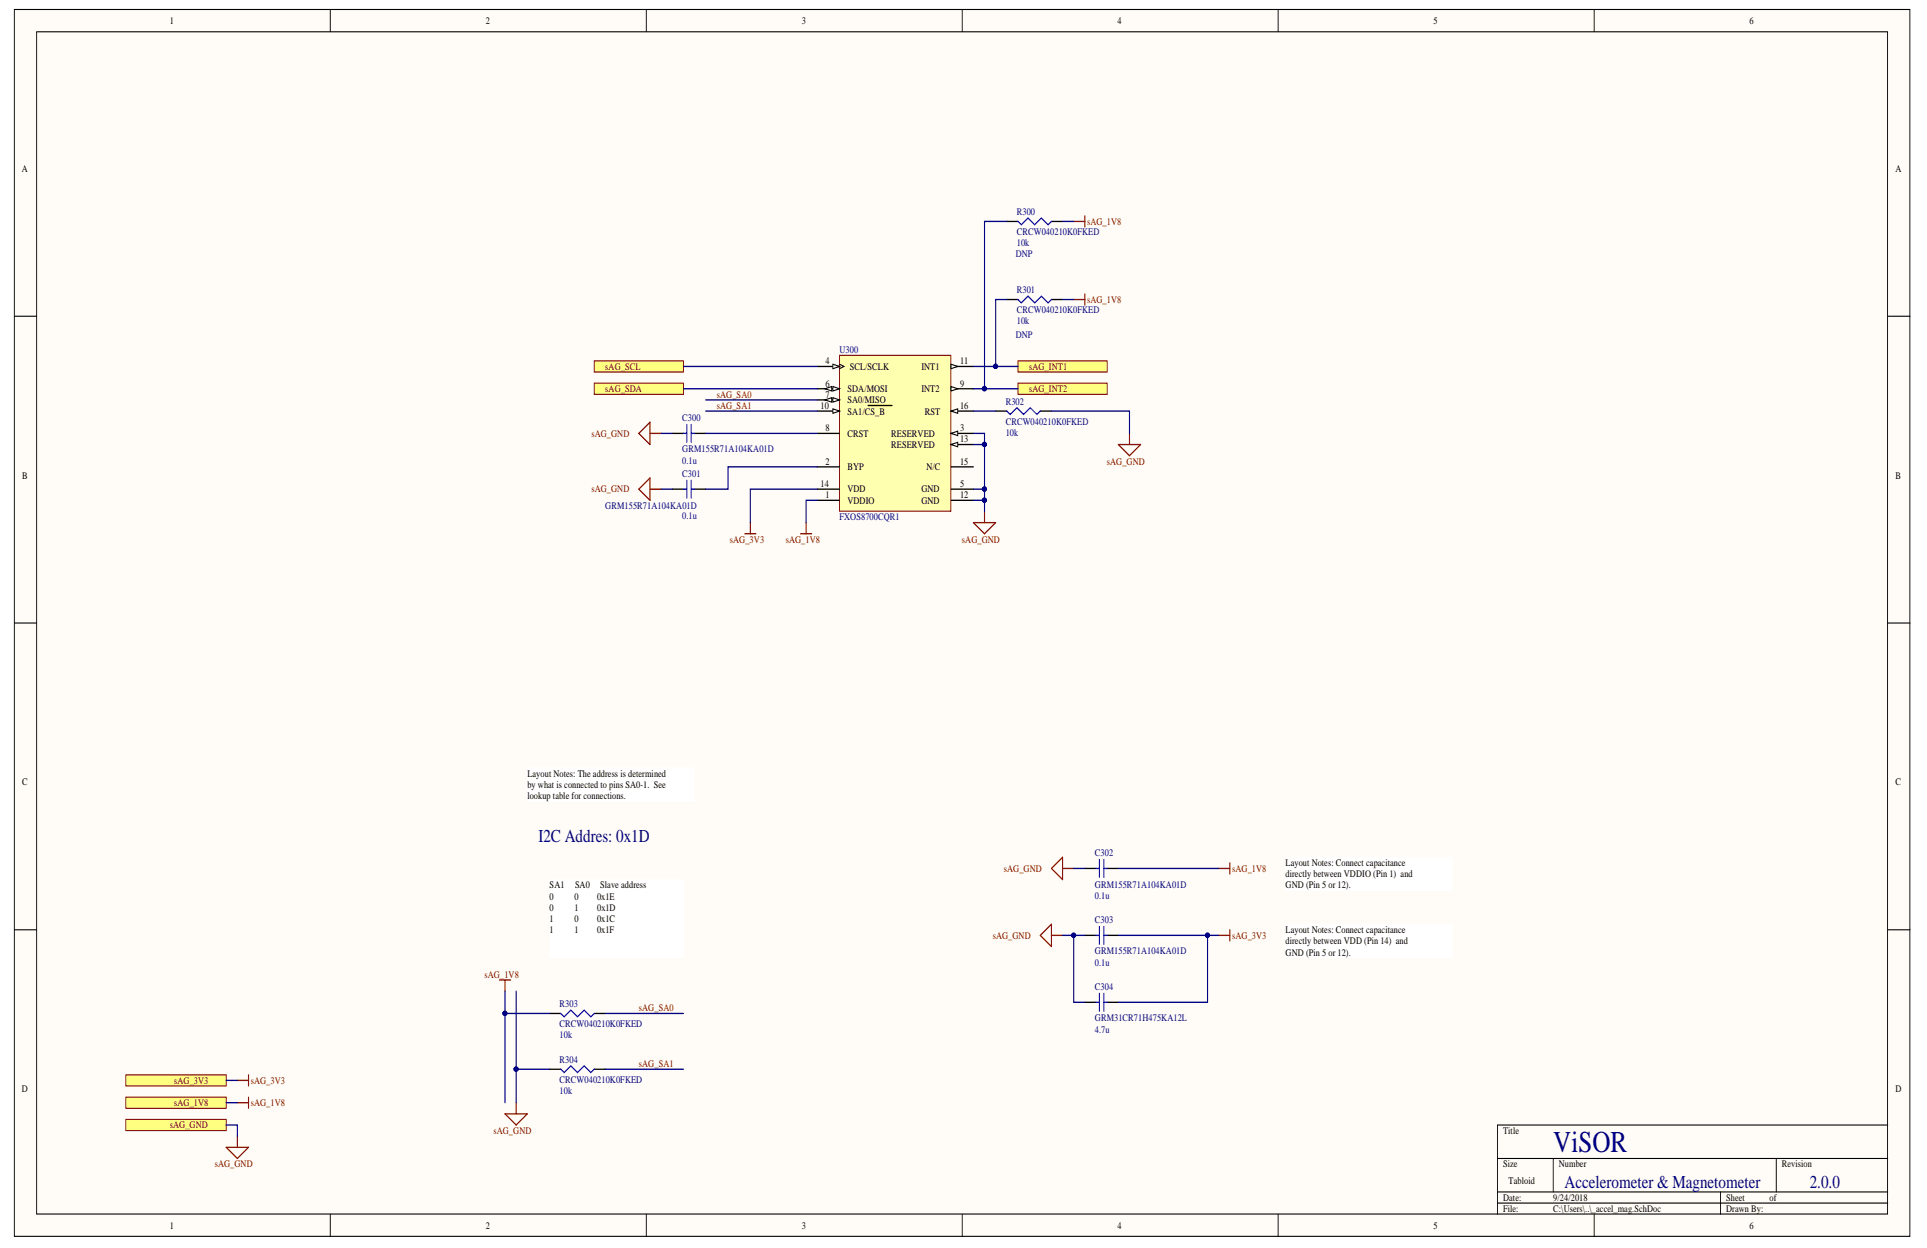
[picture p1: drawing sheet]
<svg xmlns="http://www.w3.org/2000/svg" width="431mm" height="279mm" viewBox="0 0 431 279" stroke-linecap="round" stroke-linejoin="round" font-family="sans-serif">
<g fill="#fffcf8" stroke="#000" stroke-width=".22">
<path d="M3.2 2.1h424.4v274.7h-424.4z"/>
<path d="M8.2 7.1h414.4v264.7h-414.4z"/>
</g>
<g fill="none" stroke="#000" stroke-width=".22">
<path d="M73.9 2.1v5M144.7 2.1v5M215.4 2.1v5M286.2 2.1v5M356.9 2.1v5M3.2 70.8h5M422.7 70.8h5M3.2 139.5h5M422.7 139.5h5M3.2 208.2h5M422.7 208.2h5M335.3 259.4h87.4"/>
<path d="M347.8 259.4v7.5M397.7 259.4v7.5M422.7 251.9h-87.4v19.9M73.9 271.8v5M144.7 271.8v5M215.4 271.8v5M286.2 271.8v5M335.3 266.9h87.4M335.3 269.3h87.4M356.9 271.8v5M385.2 266.9v4.9"/>
</g>
<path d="M50.6 256.9h5l-2.5 2.5zM53.1 254.4v2.5" fill="none" stroke="#800000" stroke-width=".27"/>
<path d="M28.2 250.6h22.4v2.5h-22.4z" fill-rule="evenodd" fill="#ffff80" stroke="#800000" stroke-width=".22"/>
<path d="M53.1 241.9h2.5M55.6 240.6v2.5" fill="none" stroke="#800000" stroke-width=".27"/>
<path d="M28.2 240.6h22.4v2.5h-22.4z" fill-rule="evenodd" fill="#ffff80" stroke="#800000" stroke-width=".22"/>
<path d="M53.1 246.9h2.5M55.6 245.6v2.5" fill="none" stroke="#800000" stroke-width=".27"/>
<path d="M28.2 245.6h22.4v2.5h-22.4z" fill-rule="evenodd" fill="#ffff80" stroke="#800000" stroke-width=".22"/>
<g fill="none" stroke="#000080" stroke-width=".27">
<path d="M240.4 194.4h2.5M250.4 194.4h22.5M237.9 209.4h2.5M242.9 209.4h-2.5v15h2.5M250.4 209.4h22.5M270.4 209.4v15h-20M113.1 221.9v25M113.1 226.9h10M115.6 221.9v25M115.6 239.4h7.5M135.5 226.9h17.5M135.5 239.4h17.5"/>
<path d="M50.6 251.9h2.5v2.5M50.6 241.9h2.5M50.6 246.9h2.5"/>
</g>
<path d="M237.9 194.4h2.5M237.9 191.9v5l-2.5-2.5zM272.9 194.4h2.5M275.4 193.2v2.5M111.8 219.4h2.5M113.1 219.4v2.5M235.4 209.4h2.5M235.4 206.9v5l-2.5-2.5zM272.9 209.4h2.5M275.4 208.2v2.5M113.1 249.4h5l-2.5 2.5zM115.6 246.9v2.5" fill="none" stroke="#800000" stroke-width=".27"/>
<g fill="#fff" stroke="#fff" stroke-width=".22">
<path d="M118.1 171.9h37.4v7.5h-37.4z"/>
<path d="M123.1 196.9h29.9v17.5h-29.9z"/>
<path d="M287.8 191.9h37.4v7.5h-37.4z"/>
<path d="M287.8 206.9h37.4v7.5h-37.4z"/>
</g>
<path d="M242.9 194.4h2.5M247.9 194.4h2.5M242.9 209.4h2.5M247.9 209.4h2.5M123.1 226.9h2.5M123.1 239.4h2.5M133 226.9h2.5M133 239.4h2.5M242.9 224.4h2.5M247.9 224.4h2.5" fill="none" stroke="#000" stroke-width=".27"/>
<g fill="none" stroke="#00f" stroke-width=".27">
<path d="M245.4 194.4h.7M246.1 192.4v4M247.1 192.4v4M247.1 194.4h.8M245.4 209.4h.7M246.1 207.4v4M247.1 207.4v4M247.1 209.4h.8M125.6 226.9l.7 .7 1.5-1.5 1.5 1.5 1.5-1.5 1.5 1.5 .7-.7M125.6 239.4l.7 .7 1.5-1.5 1.5 1.5 1.5-1.5 1.5 1.5 .7-.7M245.4 224.4h.7M246.1 222.4v4"/>
<path d="M247.1 222.4v4M247.1 224.4h.8"/>
</g>
<g fill="#000080" stroke="#000080" stroke-width=".22">
<circle cx="113" cy="226.9" r=".47"/>
<circle cx="115.5" cy="239.4" r=".47"/>
<circle cx="240.4" cy="209.4" r=".47"/>
<circle cx="270.3" cy="209.4" r=".47"/>
</g>
<g fill="#ffff80" stroke="#800000" stroke-width=".22">
<path d="M133 85.8h20v2.5h-20z" fill-rule="evenodd"/>
<path d="M133 80.8h20v2.5h-20z" fill-rule="evenodd"/>
<path d="M227.9 85.8h20v2.5h-20z" fill-rule="evenodd"/>
<path d="M227.9 80.8h20v2.5h-20z" fill-rule="evenodd"/>
</g>
<path d="M188 79.5h24.9v35h-24.9z" fill="#ffffb0" stroke="#800000" stroke-width=".22"/>
<path d="M183 92h5M183 112h5" fill="none" stroke="#000" stroke-width=".27"/>
<path d="M186.5 91.5l1.5 .5-1.5 .5z" fill="#fffcf8"/>
<path d="M186.5 91.5l1.5 .5-1.5 .5z" fill="none" stroke="#000" stroke-width=".22"/>
<path d="M194.4 90.8h5.3M212.9 82h5" fill="none" stroke="#000" stroke-width=".27"/>
<path d="M212.9 81.5l1.5 .5-1.5 .5z" fill="#fffcf8"/>
<path d="M212.9 81.5l1.5 .5-1.5 .5z" fill="none" stroke="#000" stroke-width=".22"/>
<path d="M212.9 99.5h5M212.9 112h5" fill="none" stroke="#000" stroke-width=".27"/>
<path d="M212.9 99.5l1.5-.5v1z" fill="#fffcf8"/>
<path d="M212.9 99.5l1.5-.5v1z" fill="none" stroke="#000" stroke-width=".22"/>
<path d="M212.9 92h5M183 109.5h5M212.9 104.5h5" fill="none" stroke="#000" stroke-width=".27"/>
<path d="M212.9 92l1.5-.5v1z" fill="#fffcf8"/>
<path d="M212.9 92l1.5-.5v1z" fill="none" stroke="#000" stroke-width=".22"/>
<path d="M212.9 97h5M183 104.5h5" fill="none" stroke="#000" stroke-width=".27"/>
<path d="M212.9 97l1.5-.5v1z" fill="#fffcf8"/>
<path d="M188 81.5l1 .5-1 .5M212.9 97l1.5-.5v1z" fill="none" stroke="#000" stroke-width=".22"/>
<path d="M183 82h5" fill="none" stroke="#000" stroke-width=".27"/>
<path d="M186.5 81.5l1.5 .5-1.5 .5z" fill="#fffcf8"/>
<path d="M186.5 81.5l1.5 .5-1.5 .5z" fill="none" stroke="#000" stroke-width=".22"/>
<path d="M183 87h5M212.9 109.5h5" fill="none" stroke="#000" stroke-width=".27"/>
<path d="M186.5 86.5l1.5 .5-1.5 .5z" fill="#fffcf8"/>
<path d="M186.5 86.5l1.5 .5-1.5 .5z" fill="none" stroke="#000" stroke-width=".22"/>
<path d="M184.7 87l1.5-.5v1z" fill="#fffcf8"/>
<path d="M184.7 87l1.5-.5v1z" fill="none" stroke="#000" stroke-width=".22"/>
<path d="M183 89.5h5" fill="none" stroke="#000" stroke-width=".27"/>
<path d="M186.5 89l1.5 .5-1.5 .5z" fill="#fffcf8"/>
<path d="M186.5 89l1.5 .5-1.5 .5z" fill="none" stroke="#000" stroke-width=".22"/>
<path d="M184.7 89.5l1.5-.5v1z" fill="#fffcf8"/>
<path d="M184.7 89.5l1.5-.5v1z" fill="none" stroke="#000" stroke-width=".22"/>
<path d="M183 97h5M212.9 87h5" fill="none" stroke="#000" stroke-width=".27"/>
<path d="M212.9 86.5l1.5 .5-1.5 .5z" fill="#fffcf8"/>
<path d="M212.9 86.5l1.5 .5-1.5 .5z" fill="none" stroke="#000" stroke-width=".22"/>
<path d="M225.4 49.6h2.5M235.4 49.6h2.5M225.4 67.1h2.5M235.4 67.1h2.5M150.5 97h2.5M155.5 97h2.5M222.9 92h2.5M232.9 92h2.5M150.5 109.5h2.5M155.5 109.5h2.5" fill="none" stroke="#000" stroke-width=".27"/>
<path d="M227.9 49.6l.8 .7 1.5-1.5 1.5 1.5 1.5-1.5 1.5 1.5 .7-.7M227.9 67.1l.8 .7 1.5-1.5 1.5 1.5 1.5-1.5 1.5 1.5 .7-.7M153 97h.8M153.8 95v4M154.8 95v4M154.8 97h.7M225.4 92l.8 .8 1.5-1.5 1.5 1.5 1.5-1.5 1.5 1.5 .7-.8M153 109.5h.8M153.8 107.5v4M154.8 107.5v4M154.8 109.5h.7" fill="none" stroke="#00f" stroke-width=".27"/>
<g fill="none" stroke="#800000" stroke-width=".27">
<path d="M240.4 49.6h2.5M242.9 48.3v2.5M240.4 67.1h2.5M242.9 65.8v2.5M145.5 94.5v5l-2.5-2.5zM145.5 97h2.5M250.4 99.5h5l-2.5 2.5zM252.9 97v2.5M145.5 107v5l-2.5-2.5zM145.5 109.5h2.5M166.7 119.5h2.5M168 117v2.5"/>
<path d="M179.2 119.5h2.5M180.5 117v2.5M217.9 117h5l-2.5 2.5zM220.4 114.5v2.5"/>
</g>
<g fill="none" stroke="#000080" stroke-width=".27">
<path d="M225.4 49.6h-5v37.4M237.9 49.6h2.5M225.4 67.1h-2.5v14.9M237.9 67.1h2.5M148 97h2.5M153 82h30M153 87h30M158 89.5h25M158 92h25M158 97h25M217.9 97h2.5v15h-2.5M217.9 82h10"/>
<path d="M217.9 87h10M217.9 92h5M217.9 99.5h2.5M235.4 92h17.5v5M148 109.5h2.5M183 104.5h-20v5h-5M183 109.5h-15v7.5M183 112h-2.5v5M217.9 109.5h2.5M220.4 112v2.5"/>
</g>
<g fill="#000080" stroke="#000080" stroke-width=".22">
<circle cx="220.4" cy="99.5" r=".47"/>
<circle cx="220.4" cy="109.5" r=".47"/>
<circle cx="220.4" cy="112" r=".47"/>
<circle cx="222.9" cy="82" r=".47"/>
<circle cx="220.4" cy="87" r=".47"/>
</g>
<text font-size="6.8" fill="#000080" x="347.8" y="257.9">ViSOR</text>
<g font-size="4.1" fill="#000080">
<text x="120.6" y="188.6">I2C Addres: 0x1D</text>
<text x="350.3" y="266">Accelerometer &amp; Magnetometer</text>
<text x="405.2" y="266">2.0.0</text>
</g>
<g font-size="2.2">
<text x="38" y="5.4">1</text>
<text x="108.7" y="5.4">2</text>
<text x="179.5" y="5.4">3</text>
<text x="250.2" y="5.4">4</text>
<text x="321" y="5.4">5</text>
<text x="391.7" y="5.4">6</text>
<text x="4.9" y="38.5">A</text>
<text x="424.4" y="38.5">A</text>
<text x="184.8" y="81.6">4</text>
<text x="190.2" y="82.8">SCL/SCLK</text>
<text x="206.3" y="82.8">INT1</text>
<text x="215" y="81.6">11</text>
<text x="184.8" y="86.5">6</text>
<text x="184.8" y="89">7</text>
<text x="189.7" y="87.8">SDA/MOSI</text>
<text x="206.3" y="87.8">INT2</text>
<text x="215" y="86.5">9</text>
<text x="183.7" y="91.5">10</text>
<text x="189.7" y="92.8">SA1/CS_B</text>
<text x="189.7" y="90.3">SA0/MISO</text>
<text x="207.1" y="92.8">RST</text>
<text x="215" y="91.5">16</text>
<text x="184.8" y="96.5">8</text>
<text x="189.7" y="97.8">CRST</text>
<text x="199.5" y="100.3">RESERVED</text>
<text x="199.5" y="97.8">RESERVED</text>
<text x="215" y="99.1">13</text>
<text x="215" y="96.5">3</text>
<text x="4.9" y="107.2">B</text>
<text x="184.8" y="104">2</text>
<text x="189.7" y="105.3">BYP</text>
<text x="207.4" y="105.3">N/C</text>
<text x="215" y="104">15</text>
<text x="424.4" y="107.2">B</text>
<text x="183.7" y="109">14</text>
<text x="184.8" y="111.5">1</text>
<text x="189.7" y="112.8">VDDIO</text>
<text x="189.7" y="110.3">VDD</text>
<text x="206.3" y="112.8">GND</text>
<text x="206.3" y="110.3">GND</text>
<text x="215" y="111.5">12</text>
<text x="215" y="109">5</text>
<text x="118.1" y="173.9">Layout Notes: The address is determined</text>
<text x="4.9" y="175.8">C</text>
<text x="118.1" y="176.5">by what is connected to pins SA0-1. See</text>
<text x="118.1" y="179">lookup table for connections.</text>
<text x="424.4" y="175.8">C</text>
<text x="287.8" y="193.9">Layout Notes: Connect capacitance</text>
<text x="287.8" y="196.4">directly between VDDIO (Pin 1) and</text>
<text x="123.1" y="198.9">SA1</text>
<text x="123.1" y="201.4">0</text>
<text x="123.1" y="203.9">0</text>
<text x="128.6" y="201.4">0</text>
<text x="128.6" y="203.9">1</text>
<text x="128.7" y="198.9">SA0</text>
<text x="133.7" y="201.4">0x1E</text>
<text x="133.7" y="203.9">0x1D</text>
<text x="134.4" y="198.9">Slave address</text>
<text x="287.8" y="198.9">GND (Pin 5 or 12).</text>
<text x="123.1" y="206.4">1</text>
<text x="123.1" y="208.9">1</text>
<text x="128.6" y="208.9">1</text>
<text x="128.6" y="206.4">0</text>
<text x="133.7" y="208.9">0x1F</text>
<text x="133.7" y="206.4">0x1C</text>
<text x="287.8" y="208.9">Layout Notes: Connect capacitance</text>
<text x="287.8" y="211.4">directly between VDD (Pin 14) and</text>
<text x="287.8" y="213.9">GND (Pin 5 or 12).</text>
<text x="4.9" y="244.5">D</text>
<text x="424.4" y="244.5">D</text>
<text x="336.5" y="253.9">Title</text>
<text x="336.5" y="261.4">Size</text>
<text x="349" y="261.4">Number</text>
<text x="398.9" y="261.4">Revision</text>
<text x="336.5" y="268.9">Date:</text>
<text x="337.8" y="265.1">Tabloid</text>
<text x="347.8" y="268.9">9/24/2018</text>
<text x="386.5" y="268.9">Sheet</text>
<text x="396.2" y="268.9">of</text>
<text x="38" y="275.1">1</text>
<text x="108.7" y="275.1">2</text>
<text x="179.5" y="275.1">3</text>
<text x="250.2" y="275.1">4</text>
<text x="321" y="275.1">5</text>
<text x="336.5" y="271.3">File:</text>
<text x="347.8" y="271.3">C:\Users\..\_accel_mag.SchDoc</text>
<text x="386.5" y="271.3">Drawn By:</text>
<text x="391.7" y="275.1">6</text>
</g>
<g font-size="2.2" fill="#000080">
<text x="227.7" y="48.1">R300</text>
<text x="227.7" y="52.6">CRCW040210K0FKED</text>
<text x="227.4" y="57.6">DNP</text>
<text x="227.7" y="55.1">10k</text>
<text x="227.7" y="65.6">R301</text>
<text x="227.7" y="70.1">CRCW040210K0FKED</text>
<text x="227.4" y="75.6">DNP</text>
<text x="227.7" y="72.6">10k</text>
<text x="188" y="79.1">U300</text>
<text x="152.8" y="94.3">C300</text>
<text x="225.2" y="90.6">R302</text>
<text x="225.2" y="95">CRCW040210K0FKED</text>
<text x="152.8" y="101.3">GRM155R71A104KA01D</text>
<text x="225.2" y="97.5">10k</text>
<text x="152.8" y="106.8">C301</text>
<text x="152.8" y="103.8">0.1u</text>
<text x="135.5" y="114">GRM155R71A104KA01D</text>
<text x="152.8" y="116.3">0.1u</text>
<text x="188" y="116.5">FXOS8700CQR1</text>
<text x="245.2" y="191.7">C302</text>
<text x="245.2" y="201.2">0.1u</text>
<text x="245.2" y="198.7">GRM155R71A104KA01D</text>
<text x="245.2" y="206.7">C303</text>
<text x="245.2" y="213.7">GRM155R71A104KA01D</text>
<text x="245.2" y="216.2">0.1u</text>
<text x="245.2" y="221.6">C304</text>
<text x="125.3" y="225.4">R303</text>
<text x="125.3" y="232.4">10k</text>
<text x="125.3" y="229.9">CRCW040210K0FKED</text>
<text x="245.2" y="231.2">4.7u</text>
<text x="245.2" y="228.7">GRM31CR71H475KA12L</text>
<text x="125.3" y="237.9">R304</text>
<text x="125.3" y="244.9">10k</text>
<text x="125.3" y="242.4">CRCW040210K0FKED</text>
</g>
<g font-size="2.2" fill="#800000">
<text x="243.4" y="50.3">sAG_1V8</text>
<text x="243.4" y="67.8">sAG_1V8</text>
<text x="135.5" y="82.8">sAG_SCL</text>
<text x="230.4" y="82.8">sAG_INT1</text>
<text x="135.5" y="87.8">sAG_SDA</text>
<text x="160.5" y="89">sAG_SA0</text>
<text x="230.4" y="87.8">sAG_INT2</text>
<text x="160.5" y="91.5">sAG_SA1</text>
<text x="132.4" y="97.8">sAG_GND</text>
<text x="247.8" y="104">sAG_GND</text>
<text x="132.4" y="110.3">sAG_GND</text>
<text x="163.4" y="121.5">sAG_3V3</text>
<text x="175.9" y="121.5">sAG_1V8</text>
<text x="215.4" y="121.5">sAG_GND</text>
<text x="224.8" y="195.2">sAG_GND</text>
<text x="275.9" y="195.2">sAG_1V8</text>
<text x="222.3" y="210.2">sAG_GND</text>
<text x="275.9" y="210.2">sAG_3V3</text>
<text x="108.5" y="218.9">sAG_1V8</text>
<text x="143" y="226.4">sAG_SA0</text>
<text x="143" y="238.9">sAG_SA1</text>
<text x="39" y="242.7">sAG_3V3</text>
<text x="56.1" y="242.7">sAG_3V3</text>
<text x="39" y="247.6">sAG_1V8</text>
<text x="56.1" y="247.6">sAG_1V8</text>
<text x="38" y="252.6">sAG_GND</text>
<text x="110.5" y="253.9">sAG_GND</text>
<text x="48.1" y="261.4">sAG_GND</text>
</g>
</svg>
